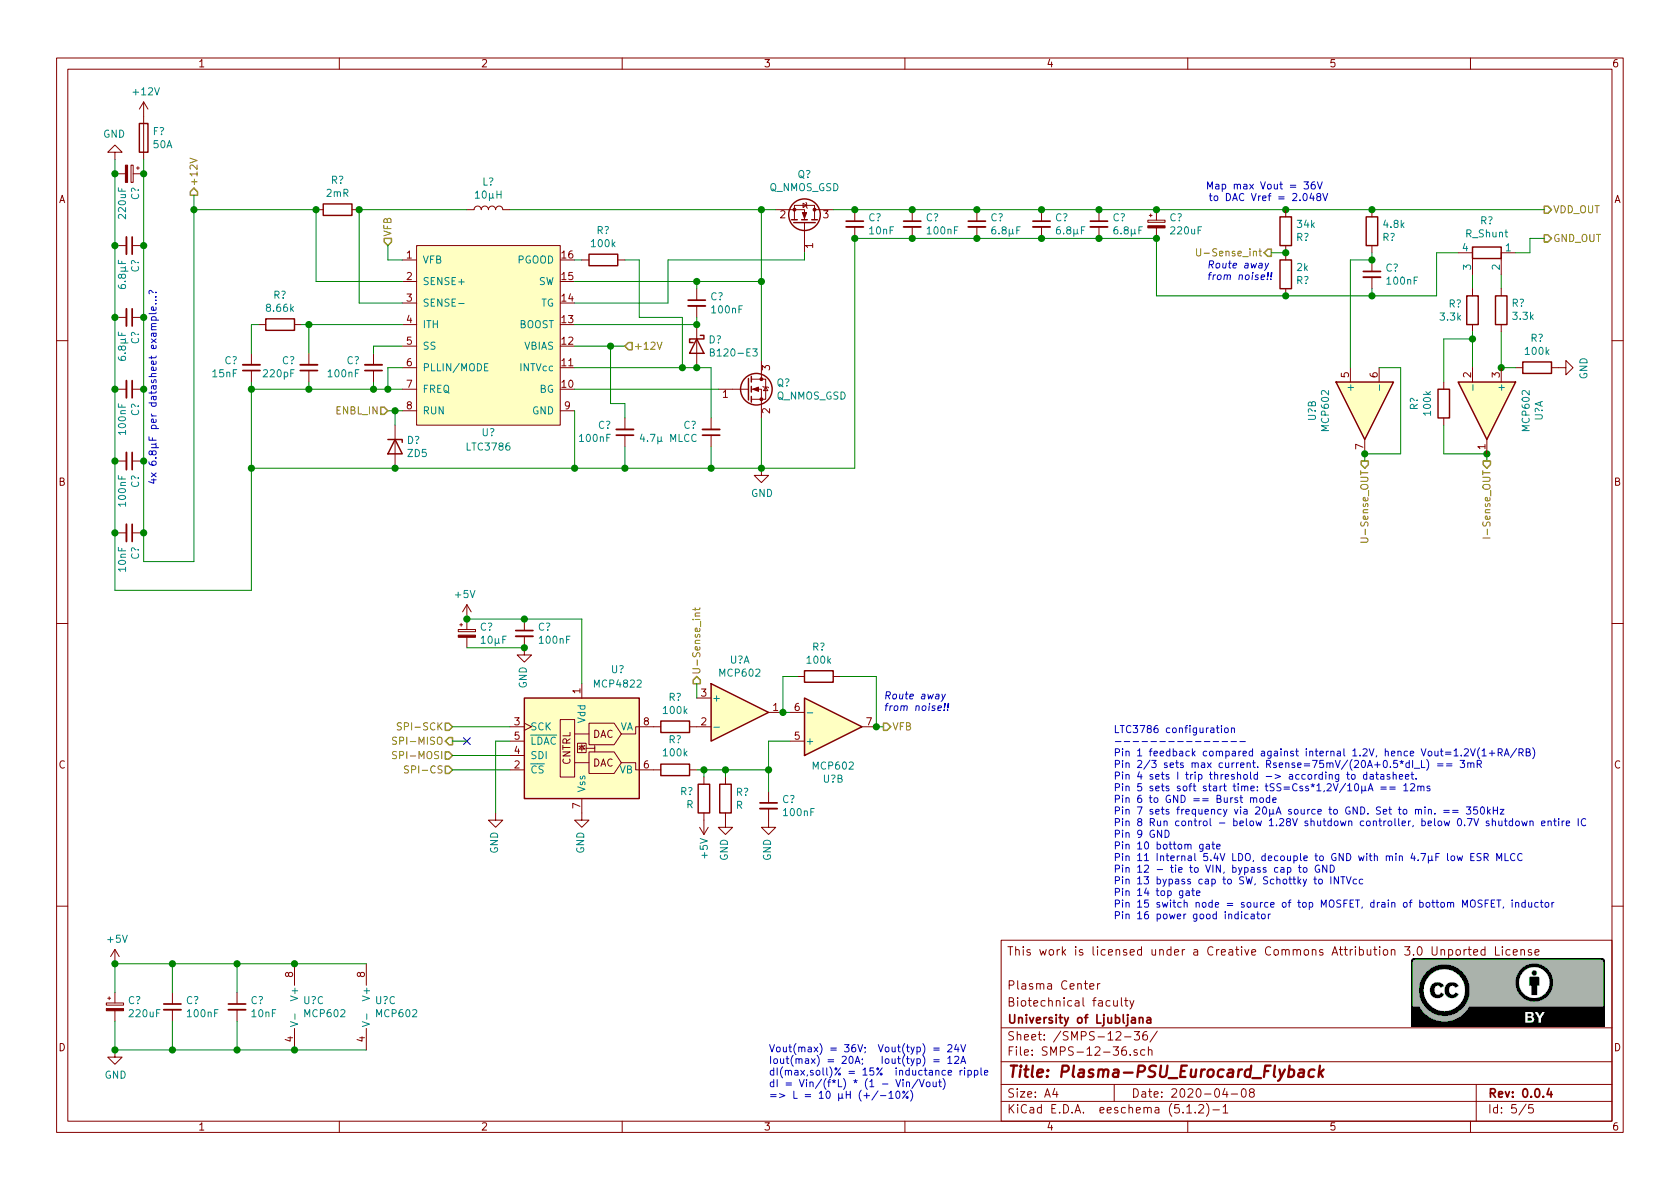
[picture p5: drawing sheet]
EESchema Schematic File Version 4
LIBS:Plasma-PSU_Eurocard_Flyback-cache
EELAYER 29 0
EELAYER END
$Descr A4 11693 8268
encoding utf-8
Sheet 5 5
Title "Plasma-PSU_Eurocard_Flyback"
Date "2020-04-08"
Rev "0.0.4"
Comp "University of Ljubljana"
Comment1 "Biotechnical faculty"
Comment2 "Plasma Center"
Comment3 ""
Comment4 "This work is licensed under a Creative Commons Attribution 3.0 Unported License"
$EndDescr
Text HLabel 10750 1450 2    50   Output ~ 0
VDD_OUT
Text HLabel 10750 1650 2    50   Output ~ 0
GND_OUT
Text HLabel 9500 3200 3    50   Output ~ 0
U-Sense_OUT
$Comp
L Device:C_Small C?
U 1 1
P 900 1700
F 0 "C?" H 992 1746 50  0000 L CNN
F 1 "6.8µF" H 992 1655 50  0000 L CNN
F 2 "" H 900 1700 50  0001 C CNN
F 3 "~" H 900 1700 50  0001 C CNN
	1    900  1700
	0    1    1    0   
$EndComp
$Comp
L Device:CP_Small C?
U 1 1
P 900 1200
F 0 "C?" H 988 1246 50  0000 L CNN
F 1 "220uF" H 988 1155 50  0000 L CNN
F 2 "" H 900 1200 50  0001 C CNN
F 3 "~" H 900 1200 50  0001 C CNN
	1    900  1200
	0    1    1    0   
$EndComp
$Comp
L Device:C_Small C?
U 1 1
P 900 2200
F 0 "C?" H 992 2246 50  0000 L CNN
F 1 "6.8µF" H 992 2155 50  0000 L CNN
F 2 "" H 900 2200 50  0001 C CNN
F 3 "~" H 900 2200 50  0001 C CNN
	1    900  2200
	0    1    1    0   
$EndComp
$Comp
L Device:C_Small C?
U 1 1
P 900 2700
F 0 "C?" H 992 2746 50  0000 L CNN
F 1 "100nF" H 992 2655 50  0000 L CNN
F 2 "" H 900 2700 50  0001 C CNN
F 3 "~" H 900 2700 50  0001 C CNN
	1    900  2700
	0    1    1    0   
$EndComp
$Comp
L Device:C_Small C?
U 1 1
P 900 3200
F 0 "C?" H 992 3246 50  0000 L CNN
F 1 "100nF" H 992 3155 50  0000 L CNN
F 2 "" H 900 3200 50  0001 C CNN
F 3 "~" H 900 3200 50  0001 C CNN
	1    900  3200
	0    1    1    0   
$EndComp
$Comp
L Device:C_Small C?
U 1 1
P 900 3700
F 0 "C?" H 992 3746 50  0000 L CNN
F 1 "10nF" H 992 3655 50  0000 L CNN
F 2 "" H 900 3700 50  0001 C CNN
F 3 "~" H 900 3700 50  0001 C CNN
	1    900  3700
	0    1    1    0   
$EndComp
Wire Wire Line
	1000 1200 1000 1700
Connection ~ 1000 1700
Wire Wire Line
	1000 1700 1000 2200
Connection ~ 1000 2200
Wire Wire Line
	1000 2200 1000 2700
Connection ~ 1000 2700
Wire Wire Line
	1000 2700 1000 3200
Connection ~ 1000 3200
Wire Wire Line
	1000 3200 1000 3700
Wire Wire Line
	800  1200 800  1700
Connection ~ 800  1700
Wire Wire Line
	800  1700 800  2200
Connection ~ 800  2200
Wire Wire Line
	800  2200 800  2700
Connection ~ 800  2700
Wire Wire Line
	800  2700 800  3200
Connection ~ 800  3200
$Comp
L Device:C_Small C?
U 1 1
P 7250 1550
F 0 "C?" H 7342 1596 50  0000 L CNN
F 1 "6.8µF" H 7342 1505 50  0000 L CNN
F 2 "" H 7250 1550 50  0001 C CNN
F 3 "~" H 7250 1550 50  0001 C CNN
	1    7250 1550
	1    0    0    -1  
$EndComp
$Comp
L Device:C_Small C?
U 1 1
P 5950 1550
F 0 "C?" H 6042 1596 50  0000 L CNN
F 1 "10nF" H 6042 1505 50  0000 L CNN
F 2 "" H 5950 1550 50  0001 C CNN
F 3 "~" H 5950 1550 50  0001 C CNN
	1    5950 1550
	1    0    0    -1  
$EndComp
$Comp
L Device:R R?
U 1 1
P 9550 1600
F 0 "R?" H 9620 1646 50  0000 L CNN
F 1 "4.8k" H 9620 1555 50  0000 L CNN
F 2 "" V 9480 1600 50  0001 C CNN
F 3 "~" H 9550 1600 50  0001 C CNN
	1    9550 1600
	1    0    0    1   
$EndComp
$Comp
L Amplifier_Operational:MCP602 U?
U 2 1
P 5800 5050
F 0 "U?" H 5800 5417 50  0000 C CNN
F 1 "MCP602" H 5800 5326 50  0000 C CNN
F 2 "" H 5800 5050 50  0001 C CNN
F 3 "http://ww1.microchip.com/downloads/en/DeviceDoc/21314g.pdf" H 5800 5050 50  0001 C CNN
	2    5800 5050
	1    0    0    1   
$EndComp
$Comp
L power:+5V #PWR?
U 1 1
P 800 6700
F 0 "#PWR?" H 800 6550 50  0001 C CNN
F 1 "+5V" H 815 6873 50  0000 C CNN
F 2 "" H 800 6700 50  0001 C CNN
F 3 "" H 800 6700 50  0001 C CNN
	1    800  6700
	1    0    0    -1  
$EndComp
$Comp
L power:GND #PWR?
U 1 1
P 800 7300
F 0 "#PWR?" H 800 7050 50  0001 C CNN
F 1 "GND" H 805 7127 50  0000 C CNN
F 2 "" H 800 7300 50  0001 C CNN
F 3 "" H 800 7300 50  0001 C CNN
	1    800  7300
	1    0    0    -1  
$EndComp
Connection ~ 1000 3700
$Comp
L Regulator_Switching:LTC3786 U?
U 1 1
P 3400 1600
F 0 "U?" H 3400 200 50  0000 C CNN
F 1 "LTC3786" H 3400 100 50  0000 C CNN
F 2 "" H 3400 1600 50  0001 C CNN
F 3 "" H 3400 1600 50  0001 C CNN
	1    3400 1600
	1    0    0    -1  
$EndComp
$Comp
L Device:Q_NMOS_GSD Q?
U 1 1
P 5600 1550
F 0 "Q?" V 5942 1550 50  0000 C CNN
F 1 "Q_NMOS_GSD" V 5851 1550 50  0000 C CNN
F 2 "" H 5800 1650 50  0001 C CNN
F 3 "~" H 5600 1550 50  0001 C CNN
	1    5600 1550
	0    1    -1   0   
$EndComp
$Comp
L Device:Q_NMOS_GSD Q?
U 1 1
P 5200 2700
F 0 "Q?" H 5404 2746 50  0000 L CNN
F 1 "Q_NMOS_GSD" H 5404 2655 50  0000 L CNN
F 2 "" H 5400 2800 50  0001 C CNN
F 3 "~" H 5200 2700 50  0001 C CNN
	1    5200 2700
	1    0    0    -1  
$EndComp
$Comp
L Device:L L?
U 1 1
P 3400 1450
F 0 "L?" V 3590 1450 50  0000 C CNN
F 1 "10µH" V 3499 1450 50  0000 C CNN
F 2 "" H 3400 1450 50  0001 C CNN
F 3 "~" H 3400 1450 50  0001 C CNN
	1    3400 1450
	0    -1   -1   0   
$EndComp
Wire Wire Line
	4000 1800 4050 1800
$Comp
L Device:C_Small C?
U 1 1
P 2600 2550
F 0 "C?" H 2509 2504 50  0000 R CNN
F 1 "100nF" H 2509 2595 50  0000 R CNN
F 2 "" H 2600 2550 50  0001 C CNN
F 3 "~" H 2600 2550 50  0001 C CNN
	1    2600 2550
	1    0    0    1   
$EndComp
$Comp
L Device:R R?
U 1 1
P 2350 1450
F 0 "R?" V 2143 1450 50  0000 C CNN
F 1 "2mR" V 2234 1450 50  0000 C CNN
F 2 "" V 2280 1450 50  0001 C CNN
F 3 "~" H 2350 1450 50  0001 C CNN
	1    2350 1450
	0    1    1    0   
$EndComp
Wire Wire Line
	2200 1450 2200 1950
Wire Wire Line
	2200 1950 2800 1950
Wire Wire Line
	2500 1450 2500 2100
Wire Wire Line
	2500 2100 2800 2100
Wire Wire Line
	2500 1450 3250 1450
Connection ~ 2500 1450
$Comp
L power:GND #PWR?
U 1 1
P 5300 3250
F 0 "#PWR?" H 5300 3000 50  0001 C CNN
F 1 "GND" H 5305 3077 50  0000 C CNN
F 2 "" H 5300 3250 50  0001 C CNN
F 3 "" H 5300 3250 50  0001 C CNN
	1    5300 3250
	1    0    0    -1  
$EndComp
Text Notes 8400 1950 0    50   Italic 0
Route away \nfrom noise!!
$Comp
L Device:C_Small C?
U 1 1
P 4950 3000
F 0 "C?" H 4859 2954 50  0000 R CNN
F 1 "4.7µ MLCC" H 4859 3045 50  0000 R CNN
F 2 "" H 4950 3000 50  0001 C CNN
F 3 "~" H 4950 3000 50  0001 C CNN
	1    4950 3000
	1    0    0    1   
$EndComp
$Comp
L Device:C_Small C?
U 1 1
P 4350 3000
F 0 "C?" H 4259 2954 50  0000 R CNN
F 1 "100nF" H 4259 3045 50  0000 R CNN
F 2 "" H 4350 3000 50  0001 C CNN
F 3 "~" H 4350 3000 50  0001 C CNN
	1    4350 3000
	1    0    0    1   
$EndComp
Connection ~ 5300 3250
Wire Wire Line
	4950 2550 4950 2900
Wire Wire Line
	4000 2850 4000 3250
Wire Wire Line
	4950 3100 4950 3250
Wire Wire Line
	4950 3250 5300 3250
Wire Wire Line
	5300 2900 5300 3250
$Comp
L Device:C_Small C?
U 1 1
P 4850 2100
F 0 "C?" H 4758 2146 50  0000 R CNN
F 1 "100nF" H 4758 2055 50  0000 R CNN
F 2 "" H 4850 2100 50  0001 C CNN
F 3 "~" H 4850 2100 50  0001 C CNN
	1    4850 2100
	-1   0    0    -1  
$EndComp
$Comp
L Diode:B120-E3 D?
U 1 1
P 4850 2400
F 0 "D?" V 4804 2480 50  0000 L CNN
F 1 "B120-E3" V 4895 2480 50  0000 L CNN
F 2 "Diode_SMD:D_SMA" H 4850 2225 50  0001 C CNN
F 3 "http://www.vishay.com/docs/88946/b120.pdf" H 4850 2400 50  0001 C CNN
	1    4850 2400
	0    1    1    0   
$EndComp
Connection ~ 5300 1450
Wire Wire Line
	4350 2400 4250 2400
Connection ~ 4950 3250
Wire Wire Line
	5300 1450 5300 1950
Wire Wire Line
	4850 1950 4850 2000
Wire Wire Line
	4850 2200 4850 2250
Wire Wire Line
	4850 1950 5300 1950
Connection ~ 5300 1950
Wire Wire Line
	5300 1950 5300 2500
Wire Wire Line
	3550 1450 5300 1450
Wire Wire Line
	4850 2550 4950 2550
Text Notes 7750 6400 0    50   ~ 0
LTC3786 configuration\n---------------\nPin 1 feedback compared against internal 1.2V, hence Vout=1.2V(1+RA/RB)\nPin 2/3 sets max current. Rsense=75mV/(20A+0.5*dI_L) == 3mR \nPin 4 sets I trip threshold -> according to datasheet.\nPin 5 sets soft start time: tSS=Css*1,2V/10µA == 12ms\nPin 6 to GND == Burst mode\nPin 7 sets frequency via 20µA source to GND. Set to min. == 350kHz\nPin 8 Run control - below 1.28V shutdown controller, below 0.7V shutdown entire IC\nPin 9 GND\nPin 10 bottom gate\nPin 11 Internal 5.4V LDO, decouple to GND with min 4.7µF low ESR MLCC\nPin 12 - tie to VIN, bypass cap to GND\nPin 13 bypass cap to SW, Schottky to INTVcc\nPin 14 top gate\nPin 15 switch node = source of top MOSFET, drain of bottom MOSFET, inductor\nPin 16 power good indicator
Wire Wire Line
	2700 2850 2750 2850
Connection ~ 4850 1950
Connection ~ 4850 2250
Connection ~ 4850 2550
Wire Wire Line
	4350 2900 4350 2800
Wire Wire Line
	4350 2800 4250 2800
Wire Wire Line
	4250 2800 4250 2400
Wire Wire Line
	4350 3100 4350 3250
Connection ~ 4350 3250
Wire Wire Line
	4350 3250 4950 3250
Wire Wire Line
	4000 3250 4350 3250
Wire Wire Line
	4000 2700 5000 2700
Wire Wire Line
	4000 2400 4250 2400
Connection ~ 4250 2400
Wire Wire Line
	4000 2250 4850 2250
Wire Wire Line
	4000 2100 4650 2100
Wire Wire Line
	4000 1950 4850 1950
Wire Wire Line
	5300 1450 5400 1450
Wire Wire Line
	4650 1800 5600 1800
Wire Wire Line
	5950 3250 5950 1650
Wire Wire Line
	800  1200 800  1100
Text HLabel 2700 2850 0    50   Input ~ 0
ENBL_IN
Wire Wire Line
	4000 3250 2750 3250
Connection ~ 4000 3250
$Comp
L Device:D_Zener D?
U 1 1
P 2750 3100
F 0 "D?" V 2704 3180 50  0000 L CNN
F 1 "ZD5" V 2795 3180 50  0000 L CNN
F 2 "" H 2750 3100 50  0001 C CNN
F 3 "~" H 2750 3100 50  0001 C CNN
	1    2750 3100
	0    1    1    0   
$EndComp
Connection ~ 2750 3250
Wire Wire Line
	2750 2950 2750 2850
Connection ~ 2750 2850
Wire Wire Line
	2750 2850 2800 2850
$Comp
L Device:C_Small C?
U 1 1
P 6800 1550
F 0 "C?" H 6892 1596 50  0000 L CNN
F 1 "6.8µF" H 6892 1505 50  0000 L CNN
F 2 "" H 6800 1550 50  0001 C CNN
F 3 "~" H 6800 1550 50  0001 C CNN
	1    6800 1550
	1    0    0    -1  
$EndComp
$Comp
L Device:C_Small C?
U 1 1
P 6350 1550
F 0 "C?" H 6442 1596 50  0000 L CNN
F 1 "100nF" H 6442 1505 50  0000 L CNN
F 2 "" H 6350 1550 50  0001 C CNN
F 3 "~" H 6350 1550 50  0001 C CNN
	1    6350 1550
	1    0    0    -1  
$EndComp
$Comp
L Device:CP_Small C?
U 1 1
P 8050 1550
F 0 "C?" H 8138 1596 50  0000 L CNN
F 1 "220uF" H 8138 1505 50  0000 L CNN
F 2 "" H 8050 1550 50  0001 C CNN
F 3 "~" H 8050 1550 50  0001 C CNN
	1    8050 1550
	1    0    0    -1  
$EndComp
Connection ~ 5950 1650
Wire Wire Line
	5300 3250 5950 3250
Text Notes 5350 7650 0    50   ~ 0
Vout(max) = 36V;  Vout(typ) = 24V\nIout(max) = 20A;   Iout(typ) = 12A\ndI(max,soll)% = 15%  inductance ripple\ndI = Vin/(f*L) * (1 - Vin/Vout)\n=> L = 10 µH (+/-10%)
$Comp
L Device:R R?
U 1 1
P 4200 1800
F 0 "R?" V 3993 1800 50  0000 C CNN
F 1 "100k" V 4084 1800 50  0000 C CNN
F 2 "" V 4130 1800 50  0001 C CNN
F 3 "~" H 4200 1800 50  0001 C CNN
	1    4200 1800
	0    -1   1    0   
$EndComp
Wire Wire Line
	4000 2550 4750 2550
Wire Wire Line
	4750 2550 4750 2200
Wire Wire Line
	4750 2200 4450 2200
Wire Wire Line
	4450 2200 4450 1800
Wire Wire Line
	4450 1800 4350 1800
Connection ~ 4750 2550
Wire Wire Line
	4750 2550 4850 2550
Wire Wire Line
	4650 1800 4650 2100
Wire Wire Line
	5600 1800 5600 1750
Text Notes 1100 2000 3    50   ~ 0
4x 6.8µF per datasheet example...?
$Comp
L Device:C_Small C?
U 1 1
P 1750 2550
F 0 "C?" H 1659 2504 50  0000 R CNN
F 1 "15nF" H 1659 2595 50  0000 R CNN
F 2 "" H 1750 2550 50  0001 C CNN
F 3 "~" H 1750 2550 50  0001 C CNN
	1    1750 2550
	1    0    0    1   
$EndComp
$Comp
L Device:R R?
U 1 1
P 1950 2250
F 0 "R?" V 1743 2250 50  0000 C CNN
F 1 "8.66k" V 1834 2250 50  0000 C CNN
F 2 "" V 1880 2250 50  0001 C CNN
F 3 "~" H 1950 2250 50  0001 C CNN
	1    1950 2250
	0    -1   1    0   
$EndComp
$Comp
L Device:C_Small C?
U 1 1
P 2150 2550
F 0 "C?" H 2059 2504 50  0000 R CNN
F 1 "220pF" H 2059 2595 50  0000 R CNN
F 2 "" H 2150 2550 50  0001 C CNN
F 3 "~" H 2150 2550 50  0001 C CNN
	1    2150 2550
	1    0    0    1   
$EndComp
Wire Wire Line
	2150 2700 2600 2700
Wire Wire Line
	2700 2550 2700 2700
Wire Wire Line
	2700 2550 2800 2550
Connection ~ 2700 2700
Wire Wire Line
	2700 2700 2800 2700
Wire Wire Line
	2600 2450 2600 2400
Wire Wire Line
	2600 2400 2800 2400
Wire Wire Line
	2600 2700 2600 2650
Connection ~ 2600 2700
Wire Wire Line
	2600 2700 2700 2700
Wire Wire Line
	2800 2250 2150 2250
Wire Wire Line
	1800 2250 1750 2250
Wire Wire Line
	1750 2250 1750 2450
Wire Wire Line
	1750 2650 1750 2700
Wire Wire Line
	1750 2700 2150 2700
Connection ~ 2150 2700
Wire Wire Line
	2150 2650 2150 2700
Wire Wire Line
	2150 2450 2150 2250
Connection ~ 2150 2250
Wire Wire Line
	2150 2250 2100 2250
Wire Wire Line
	1750 2700 1750 3250
Connection ~ 1750 2700
Wire Wire Line
	1750 3250 2750 3250
Wire Wire Line
	800  3200 800  3700
Wire Wire Line
	1000 3700 1000 3900
$Comp
L Device:CP_Small C?
U 1 1
P 800 7000
F 0 "C?" H 888 7046 50  0000 L CNN
F 1 "220uF" H 888 6955 50  0000 L CNN
F 2 "" H 800 7000 50  0001 C CNN
F 3 "~" H 800 7000 50  0001 C CNN
	1    800  7000
	1    0    0    -1  
$EndComp
$Comp
L Device:C_Small C?
U 1 1
P 1200 7000
F 0 "C?" H 1292 7046 50  0000 L CNN
F 1 "100nF" H 1292 6955 50  0000 L CNN
F 2 "" H 1200 7000 50  0001 C CNN
F 3 "~" H 1200 7000 50  0001 C CNN
	1    1200 7000
	1    0    0    -1  
$EndComp
$Comp
L Device:C_Small C?
U 1 1
P 1650 7000
F 0 "C?" H 1742 7046 50  0000 L CNN
F 1 "10nF" H 1742 6955 50  0000 L CNN
F 2 "" H 1650 7000 50  0001 C CNN
F 3 "~" H 1650 7000 50  0001 C CNN
	1    1650 7000
	1    0    0    -1  
$EndComp
Wire Wire Line
	800  6700 1200 6700
Wire Wire Line
	2050 7300 1650 7300
Wire Wire Line
	800  7100 800  7300
Connection ~ 800  7300
Wire Wire Line
	1200 7100 1200 7300
Connection ~ 1200 7300
Wire Wire Line
	1200 7300 800  7300
Wire Wire Line
	1650 7100 1650 7300
Connection ~ 1650 7300
Wire Wire Line
	1650 7300 1200 7300
Wire Wire Line
	1650 6900 1650 6700
Connection ~ 1650 6700
Wire Wire Line
	1650 6700 2050 6700
Wire Wire Line
	1200 6900 1200 6700
Connection ~ 1200 6700
Wire Wire Line
	1200 6700 1650 6700
Wire Wire Line
	800  6900 800  6700
Connection ~ 800  6700
$Comp
L Device:C_Small C?
U 1 1
P 7650 1550
F 0 "C?" H 7742 1596 50  0000 L CNN
F 1 "6.8µF" H 7742 1505 50  0000 L CNN
F 2 "" H 7650 1550 50  0001 C CNN
F 3 "~" H 7650 1550 50  0001 C CNN
	1    7650 1550
	1    0    0    -1  
$EndComp
Connection ~ 7250 1450
Connection ~ 7250 1650
Connection ~ 7650 1450
Connection ~ 7650 1650
Connection ~ 6800 1450
Connection ~ 6800 1650
Connection ~ 6350 1450
Connection ~ 6350 1650
Wire Wire Line
	5800 1450 5950 1450
Wire Wire Line
	7250 1450 7650 1450
Wire Wire Line
	7250 1650 7650 1650
Wire Wire Line
	5950 1650 6350 1650
Wire Wire Line
	5950 1450 6350 1450
Wire Wire Line
	6800 1650 7250 1650
Wire Wire Line
	6800 1450 7250 1450
Wire Wire Line
	6350 1450 6800 1450
Wire Wire Line
	6350 1650 6800 1650
Wire Wire Line
	7650 1450 8050 1450
Connection ~ 8050 1450
Wire Wire Line
	7650 1650 8050 1650
Connection ~ 8050 1650
$Comp
L power:+12V #PWR?
U 1 1
P 1000 800
F 0 "#PWR?" H 1000 650 50  0001 C CNN
F 1 "+12V" H 1015 973 50  0000 C CNN
F 2 "" H 1000 800 50  0001 C CNN
F 3 "" H 1000 800 50  0001 C CNN
	1    1000 800 
	1    0    0    -1  
$EndComp
$Comp
L power:GND #PWR?
U 1 1
P 800 1100
F 0 "#PWR?" H 800 850 50  0001 C CNN
F 1 "GND" H 805 927 50  0000 C CNN
F 2 "" H 800 1100 50  0001 C CNN
F 3 "" H 800 1100 50  0001 C CNN
	1    800  1100
	-1   0    0    1   
$EndComp
$Comp
L Device:Fuse F?
U 1 1
P 1000 950
F 0 "F?" H 1060 996 50  0000 L CNN
F 1 "50A" H 1060 905 50  0000 L CNN
F 2 "" V 930 950 50  0001 C CNN
F 3 "~" H 1000 950 50  0001 C CNN
	1    1000 950 
	1    0    0    -1  
$EndComp
$Comp
L Analog_DAC:MCP4822 U?
U 1 1
P 4050 5150
AR Path="/5E8B09E3/5E99B6B6" Ref="U?"  Part="1" 
AR Path="/5E8B038E/5E99B6B6" Ref="U?"  Part="1" 
F 0 "U?" H 4300 5650 50  0000 C CNN
F 1 "MCP4822" H 4300 5550 50  0000 C CNN
F 2 "" H 4850 4850 50  0001 C CNN
F 3 "http://ww1.microchip.com/downloads/en/DeviceDoc/20002249B.pdf" H 4850 4850 50  0001 C CNN
	1    4050 5150
	1    0    0    -1  
$EndComp
$Comp
L power:+5V #PWR?
U 1 1
P 3250 4300
AR Path="/5E8B09E3/5E99B6BC" Ref="#PWR?"  Part="1" 
AR Path="/5E8B038E/5E99B6BC" Ref="#PWR?"  Part="1" 
F 0 "#PWR?" H 3250 4150 50  0001 C CNN
F 1 "+5V" H 3265 4473 50  0000 C CNN
F 2 "" H 3250 4300 50  0001 C CNN
F 3 "" H 3250 4300 50  0001 C CNN
	1    3250 4300
	-1   0    0    -1  
$EndComp
$Comp
L power:GND #PWR?
U 1 1
P 4050 5650
AR Path="/5E8B09E3/5E99B6C2" Ref="#PWR?"  Part="1" 
AR Path="/5E8B038E/5E99B6C2" Ref="#PWR?"  Part="1" 
F 0 "#PWR?" H 4050 5400 50  0001 C CNN
F 1 "GND" V 4055 5522 50  0000 R CNN
F 2 "" H 4050 5650 50  0001 C CNN
F 3 "" H 4050 5650 50  0001 C CNN
	1    4050 5650
	-1   0    0    -1  
$EndComp
Text HLabel 4350 2400 2    50   Input ~ 0
+12V
Text HLabel 1350 1350 1    50   Output ~ 0
+12V
Text HLabel 3150 5050 0    50   Input ~ 0
SPI-SCK
Text HLabel 3150 5150 0    50   Output ~ 0
SPI-MISO
Text HLabel 3150 5250 0    50   Input ~ 0
SPI-MOSI
Text HLabel 3150 5350 0    50   Input ~ 0
SPI-CS
Wire Wire Line
	3150 5050 3550 5050
Wire Wire Line
	3150 5250 3550 5250
Wire Wire Line
	3150 5350 3550 5350
NoConn ~ 3250 5150
Wire Wire Line
	3250 5150 3150 5150
$Comp
L power:GND #PWR?
U 1 1
P 3450 5650
AR Path="/5E8B09E3/5EA07B34" Ref="#PWR?"  Part="1" 
AR Path="/5E8B038E/5EA07B34" Ref="#PWR?"  Part="1" 
F 0 "#PWR?" H 3450 5400 50  0001 C CNN
F 1 "GND" V 3455 5522 50  0000 R CNN
F 2 "" H 3450 5650 50  0001 C CNN
F 3 "" H 3450 5650 50  0001 C CNN
	1    3450 5650
	-1   0    0    -1  
$EndComp
Wire Wire Line
	3450 5650 3450 5150
Wire Wire Line
	3450 5150 3550 5150
$Comp
L Device:R R?
U 1 1
P 4700 5050
F 0 "R?" V 4493 5050 50  0000 C CNN
F 1 "100k" V 4584 5050 50  0000 C CNN
F 2 "" V 4630 5050 50  0001 C CNN
F 3 "~" H 4700 5050 50  0001 C CNN
	1    4700 5050
	0    1    1    0   
$EndComp
$Comp
L Device:CP_Small C?
U 1 1
P 3250 4400
F 0 "C?" H 3338 4446 50  0000 L CNN
F 1 "10µF" H 3338 4355 50  0000 L CNN
F 2 "" H 3250 4400 50  0001 C CNN
F 3 "~" H 3250 4400 50  0001 C CNN
	1    3250 4400
	1    0    0    -1  
$EndComp
$Comp
L Device:C_Small C?
U 1 1
P 3650 4400
F 0 "C?" H 3742 4446 50  0000 L CNN
F 1 "100nF" H 3742 4355 50  0000 L CNN
F 2 "" H 3650 4400 50  0001 C CNN
F 3 "~" H 3650 4400 50  0001 C CNN
	1    3650 4400
	1    0    0    -1  
$EndComp
$Comp
L power:GND #PWR?
U 1 1
P 3650 4500
AR Path="/5E8B09E3/5EA2906D" Ref="#PWR?"  Part="1" 
AR Path="/5E8B038E/5EA2906D" Ref="#PWR?"  Part="1" 
F 0 "#PWR?" H 3650 4250 50  0001 C CNN
F 1 "GND" V 3655 4372 50  0000 R CNN
F 2 "" H 3650 4500 50  0001 C CNN
F 3 "" H 3650 4500 50  0001 C CNN
	1    3650 4500
	-1   0    0    -1  
$EndComp
Wire Wire Line
	3250 4500 3650 4500
Connection ~ 3650 4500
Wire Wire Line
	4050 4300 4050 4750
$Comp
L Device:R R?
U 1 1
P 4700 5350
F 0 "R?" V 4907 5350 50  0000 C CNN
F 1 "100k" V 4816 5350 50  0000 C CNN
F 2 "" V 4630 5350 50  0001 C CNN
F 3 "~" H 4700 5350 50  0001 C CNN
	1    4700 5350
	0    1    -1   0   
$EndComp
$Comp
L Device:R R?
U 1 1
P 4900 5550
F 0 "R?" H 4831 5504 50  0000 R CNN
F 1 "R" H 4831 5595 50  0000 R CNN
F 2 "" V 4830 5550 50  0001 C CNN
F 3 "~" H 4900 5550 50  0001 C CNN
	1    4900 5550
	1    0    0    1   
$EndComp
$Comp
L Device:R R?
U 1 1
P 5050 5550
F 0 "R?" H 4980 5596 50  0000 R CNN
F 1 "R" H 4980 5505 50  0000 R CNN
F 2 "" V 4980 5550 50  0001 C CNN
F 3 "~" H 5050 5550 50  0001 C CNN
	1    5050 5550
	-1   0    0    -1  
$EndComp
$Comp
L Device:C_Small C?
U 1 1
P 5350 5600
F 0 "C?" H 5442 5646 50  0000 L CNN
F 1 "100nF" H 5442 5555 50  0000 L CNN
F 2 "" H 5350 5600 50  0001 C CNN
F 3 "~" H 5350 5600 50  0001 C CNN
	1    5350 5600
	1    0    0    -1  
$EndComp
$Comp
L power:+5V #PWR?
U 1 1
P 4900 5700
AR Path="/5E8B09E3/5EA6E7A0" Ref="#PWR?"  Part="1" 
AR Path="/5E8B038E/5EA6E7A0" Ref="#PWR?"  Part="1" 
F 0 "#PWR?" H 4900 5550 50  0001 C CNN
F 1 "+5V" V 4900 5900 50  0000 C CNN
F 2 "" H 4900 5700 50  0001 C CNN
F 3 "" H 4900 5700 50  0001 C CNN
	1    4900 5700
	1    0    0    1   
$EndComp
$Comp
L power:GND #PWR?
U 1 1
P 5050 5700
AR Path="/5E8B09E3/5EA6EF70" Ref="#PWR?"  Part="1" 
AR Path="/5E8B038E/5EA6EF70" Ref="#PWR?"  Part="1" 
F 0 "#PWR?" H 5050 5450 50  0001 C CNN
F 1 "GND" V 5055 5572 50  0000 R CNN
F 2 "" H 5050 5700 50  0001 C CNN
F 3 "" H 5050 5700 50  0001 C CNN
	1    5050 5700
	-1   0    0    -1  
$EndComp
$Comp
L power:GND #PWR?
U 1 1
P 5350 5700
AR Path="/5E8B09E3/5EA86FC9" Ref="#PWR?"  Part="1" 
AR Path="/5E8B038E/5EA86FC9" Ref="#PWR?"  Part="1" 
F 0 "#PWR?" H 5350 5450 50  0001 C CNN
F 1 "GND" V 5355 5572 50  0000 R CNN
F 2 "" H 5350 5700 50  0001 C CNN
F 3 "" H 5350 5700 50  0001 C CNN
	1    5350 5700
	-1   0    0    -1  
$EndComp
$Comp
L Device:R R?
U 1 1
P 5700 4700
F 0 "R?" V 5493 4700 50  0000 C CNN
F 1 "100k" V 5584 4700 50  0000 C CNN
F 2 "" V 5630 4700 50  0001 C CNN
F 3 "~" H 5700 4700 50  0001 C CNN
	1    5700 4700
	0    1    1    0   
$EndComp
Wire Wire Line
	6100 5050 6100 4700
Wire Wire Line
	6100 4700 5850 4700
Wire Wire Line
	5550 4700 5450 4700
Wire Wire Line
	5450 4700 5450 4950
Wire Wire Line
	5450 4950 5500 4950
Wire Wire Line
	4850 5350 4900 5350
Wire Wire Line
	4900 5400 4900 5350
Connection ~ 4900 5350
Wire Wire Line
	4900 5350 5050 5350
Wire Wire Line
	5050 5400 5050 5350
Connection ~ 5050 5350
Wire Wire Line
	5050 5350 5350 5350
Wire Wire Line
	5350 5350 5350 5500
Connection ~ 5350 5350
Wire Wire Line
	6150 5050 6100 5050
Connection ~ 6100 5050
$Comp
L Amplifier_Operational:MCP602 U?
U 3 1
P 2150 7000
F 0 "U?" H 2108 7046 50  0000 L CNN
F 1 "MCP602" H 2108 6955 50  0000 L CNN
F 2 "" H 2150 7000 50  0001 C CNN
F 3 "http://ww1.microchip.com/downloads/en/DeviceDoc/21314g.pdf" H 2150 7000 50  0001 C CNN
	3    2150 7000
	1    0    0    -1  
$EndComp
$Comp
L Amplifier_Operational:MCP602 U?
U 3 1
P 2650 7000
F 0 "U?" H 2608 7046 50  0000 L CNN
F 1 "MCP602" H 2608 6955 50  0000 L CNN
F 2 "" H 2650 7000 50  0001 C CNN
F 3 "http://ww1.microchip.com/downloads/en/DeviceDoc/21314g.pdf" H 2650 7000 50  0001 C CNN
	3    2650 7000
	1    0    0    -1  
$EndComp
Wire Wire Line
	2550 6700 2050 6700
Connection ~ 2050 6700
Wire Wire Line
	2050 7300 2550 7300
Connection ~ 2050 7300
$Comp
L Amplifier_Operational:MCP602 U?
U 2 1
P 9500 2850
F 0 "U?" H 9500 3217 50  0000 C CNN
F 1 "MCP602" H 9500 3126 50  0000 C CNN
F 2 "" H 9500 2850 50  0001 C CNN
F 3 "http://ww1.microchip.com/downloads/en/DeviceDoc/21314g.pdf" H 9500 2850 50  0001 C CNN
	2    9500 2850
	0    -1   1    0   
$EndComp
$Comp
L Amplifier_Operational:MCP602 U?
U 1 1
P 5150 4950
F 0 "U?" H 5150 5317 50  0000 C CNN
F 1 "MCP602" H 5150 5226 50  0000 C CNN
F 2 "" H 5150 4950 50  0001 C CNN
F 3 "http://ww1.microchip.com/downloads/en/DeviceDoc/21314g.pdf" H 5150 4950 50  0001 C CNN
	1    5150 4950
	1    0    0    -1  
$EndComp
Text HLabel 2700 1700 1    50   Input ~ 0
VFB
Wire Wire Line
	2700 1700 2700 1800
Wire Wire Line
	2700 1800 2800 1800
Text HLabel 6150 5050 2    50   Output ~ 0
VFB
Text HLabel 8850 1750 0    50   Output ~ 0
U-Sense_int
Text HLabel 4850 4750 1    50   Output ~ 0
U-Sense_int
Wire Wire Line
	4850 4750 4850 4850
Connection ~ 5450 4950
Wire Wire Line
	5350 5150 5500 5150
Wire Wire Line
	5350 5150 5350 5350
Wire Wire Line
	3250 4300 3650 4300
Connection ~ 3250 4300
Connection ~ 3650 4300
Wire Wire Line
	3650 4300 4050 4300
Text Notes 9250 1400 2    50   ~ 0
Map max Vout = 36V \nto DAC Vref = 2.048V
Wire Wire Line
	9600 2550 9750 2550
Wire Wire Line
	9750 2550 9750 3150
Wire Wire Line
	9750 3150 9500 3150
$Comp
L Device:C_Small C?
U 1 1
P 9550 1900
F 0 "C?" H 9642 1946 50  0000 L CNN
F 1 "100nF" H 9642 1855 50  0000 L CNN
F 2 "" H 9550 1900 50  0001 C CNN
F 3 "~" H 9550 1900 50  0001 C CNN
	1    9550 1900
	1    0    0    -1  
$EndComp
Connection ~ 800  1200
Wire Wire Line
	1000 1200 1000 1100
Connection ~ 1000 1200
Wire Wire Line
	800  3700 800  4100
Wire Wire Line
	800  4100 1750 4100
Wire Wire Line
	1750 4100 1750 3250
Connection ~ 800  3700
Connection ~ 1750 3250
Wire Wire Line
	1350 3900 1350 1450
Wire Wire Line
	1350 1450 2200 1450
Wire Wire Line
	1000 3900 1350 3900
Connection ~ 2200 1450
Wire Wire Line
	1350 1450 1350 1350
Connection ~ 1350 1450
Connection ~ 5950 1450
Connection ~ 10350 3150
Wire Wire Line
	10350 3200 10350 3150
Wire Wire Line
	10050 3150 10350 3150
Wire Wire Line
	10050 2950 10050 3150
Wire Wire Line
	10050 2650 10050 2350
Wire Wire Line
	10250 2350 10250 2550
Connection ~ 10450 2550
Wire Wire Line
	10450 2300 10450 2550
$Comp
L Amplifier_Operational:MCP602 U?
U 1 1
P 10350 2850
F 0 "U?" H 10350 3217 50  0000 C CNN
F 1 "MCP602" H 10350 3126 50  0000 C CNN
F 2 "" H 10350 2850 50  0001 C CNN
F 3 "http://ww1.microchip.com/downloads/en/DeviceDoc/21314g.pdf" H 10350 2850 50  0001 C CNN
	1    10350 2850
	0    1    1    0   
$EndComp
Wire Wire Line
	10250 2000 10250 1900
Wire Wire Line
	10450 1900 10450 2000
$Comp
L Device:R R?
U 1 1
P 10250 2150
F 0 "R?" H 10320 2196 50  0000 L CNN
F 1 "3.3k" H 10320 2105 50  0000 L CNN
F 2 "" V 10180 2150 50  0001 C CNN
F 3 "~" H 10250 2150 50  0001 C CNN
	1    10250 2150
	-1   0    0    -1  
$EndComp
$Comp
L Device:R R?
U 1 1
P 10450 2150
F 0 "R?" H 10380 2104 50  0000 R CNN
F 1 "3.3k" H 10380 2195 50  0000 R CNN
F 2 "" V 10380 2150 50  0001 C CNN
F 3 "~" H 10450 2150 50  0001 C CNN
	1    10450 2150
	-1   0    0    1   
$EndComp
Text HLabel 10350 3200 3    50   Output ~ 0
I-Sense_OUT
$Comp
L Device:R R?
U 1 1
P 10700 2550
F 0 "R?" V 10493 2550 50  0000 C CNN
F 1 "100k" V 10584 2550 50  0000 C CNN
F 2 "" V 10630 2550 50  0001 C CNN
F 3 "~" H 10700 2550 50  0001 C CNN
	1    10700 2550
	0    1    1    0   
$EndComp
$Comp
L Device:R R?
U 1 1
P 10050 2800
F 0 "R?" V 9843 2800 50  0000 C CNN
F 1 "100k" V 9934 2800 50  0000 C CNN
F 2 "" V 9980 2800 50  0001 C CNN
F 3 "~" H 10050 2800 50  0001 C CNN
	1    10050 2800
	1    0    0    1   
$EndComp
Wire Wire Line
	10250 2300 10250 2350
Wire Wire Line
	10250 2350 10050 2350
Connection ~ 10250 2350
$Comp
L power:GND #PWR?
U 1 1
P 10850 2550
F 0 "#PWR?" H 10850 2300 50  0001 C CNN
F 1 "GND" H 10855 2377 50  0000 C CNN
F 2 "" H 10850 2550 50  0001 C CNN
F 3 "" H 10850 2550 50  0001 C CNN
	1    10850 2550
	0    -1   1    0   
$EndComp
Wire Wire Line
	10550 2550 10450 2550
$Comp
L Device:R_Shunt R?
U 1 1
P 10350 1750
F 0 "R?" V 10125 1750 50  0000 C CNN
F 1 "R_Shunt" V 10216 1750 50  0000 C CNN
F 2 "" V 10280 1750 50  0001 C CNN
F 3 "~" H 10350 1750 50  0001 C CNN
	1    10350 1750
	0    1    1    0   
$EndComp
Wire Wire Line
	10750 1650 10650 1650
Wire Wire Line
	10650 1650 10650 1750
Wire Wire Line
	10650 1750 10550 1750
Wire Wire Line
	9500 3150 9500 3200
Connection ~ 9500 3150
Connection ~ 8950 1450
Connection ~ 9550 1450
Wire Wire Line
	9550 1450 10750 1450
Wire Wire Line
	8950 1450 9550 1450
$Comp
L Device:R R?
U 1 1
P 8950 1600
F 0 "R?" H 9020 1646 50  0000 L CNN
F 1 "34k" H 9020 1555 50  0000 L CNN
F 2 "" V 8880 1600 50  0001 C CNN
F 3 "~" H 8950 1600 50  0001 C CNN
	1    8950 1600
	1    0    0    1   
$EndComp
$Comp
L Device:R R?
U 1 1
P 8950 1900
F 0 "R?" H 9020 1946 50  0000 L CNN
F 1 "2k" H 9020 1855 50  0000 L CNN
F 2 "" V 8880 1900 50  0001 C CNN
F 3 "~" H 8950 1900 50  0001 C CNN
	1    8950 1900
	1    0    0    1   
$EndComp
Wire Wire Line
	8050 1650 8050 2050
Wire Wire Line
	8950 2050 9550 2050
Wire Wire Line
	10000 2050 10000 1750
Wire Wire Line
	10000 1750 10150 1750
Connection ~ 8950 2050
Wire Wire Line
	9550 2050 9550 2000
Connection ~ 9550 2050
Wire Wire Line
	9550 2050 10000 2050
Wire Wire Line
	9550 1800 9550 1750
Wire Wire Line
	9400 1800 9550 1800
Wire Wire Line
	9400 1800 9400 2550
Connection ~ 9550 1800
Wire Wire Line
	8050 2050 8950 2050
Wire Wire Line
	8050 1450 8950 1450
Wire Wire Line
	8950 1750 8850 1750
Connection ~ 8950 1750
Text Notes 6150 4950 0    50   Italic 0
Route away \nfrom noise!!
$EndSCHEMATC
